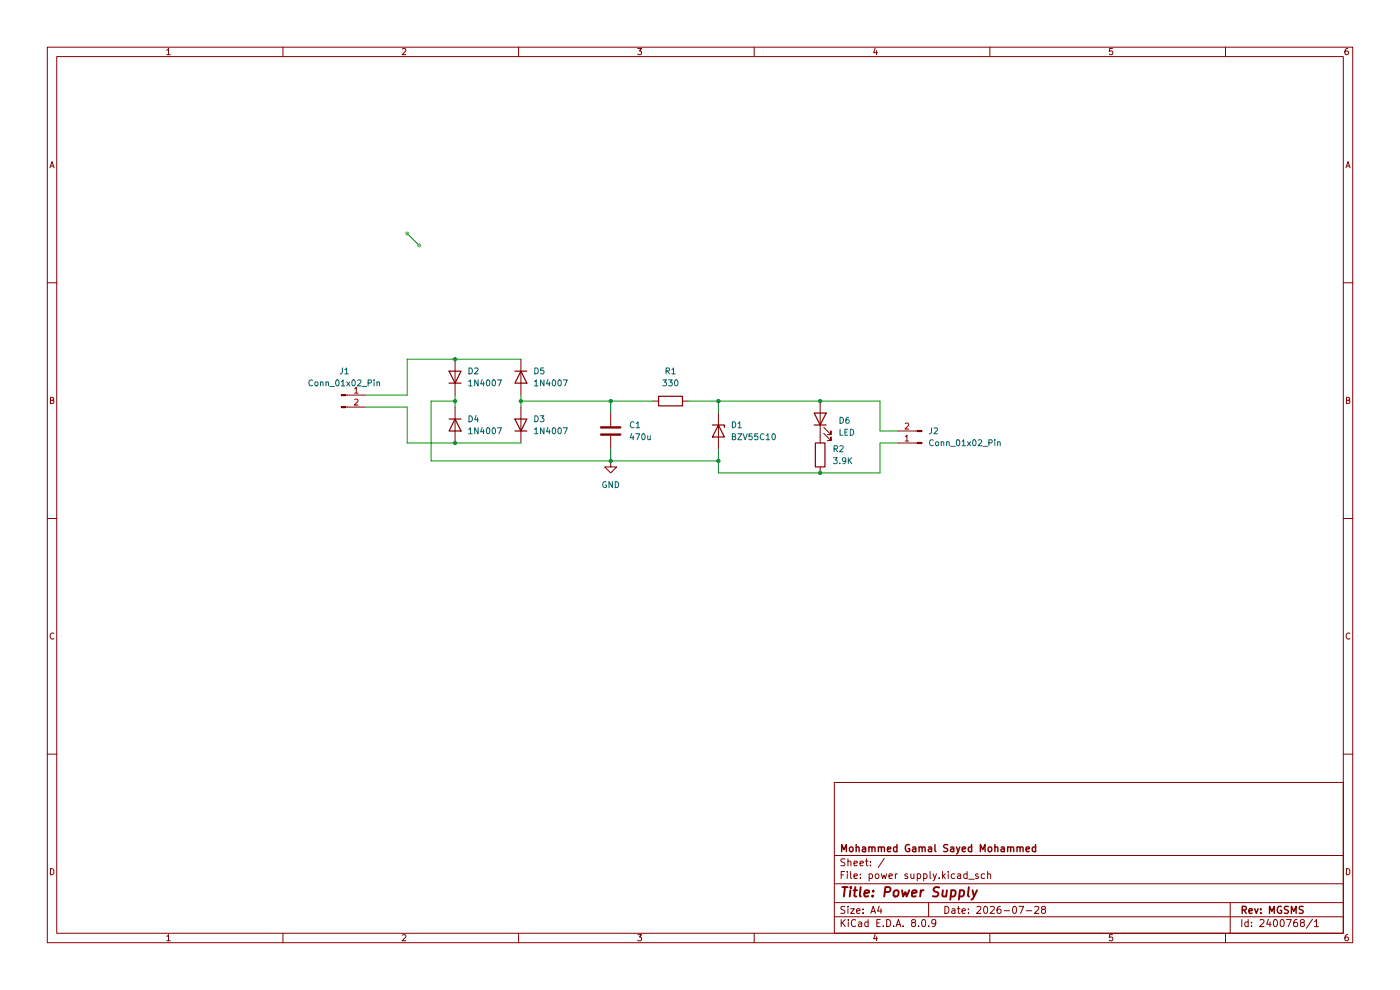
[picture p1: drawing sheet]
(kicad_sch
 (version 20231120)
 (generator "eeschema")
 (generator_version "8.0")
 (paper "A4")
 (title_block
  (title "Power Supply")
  (date "2026-07-28")
  (rev "MGSMS")
  (company "Mohammed Gamal Sayed Mohammed"))
 (lib_symbols
  (symbol "Connector:Conn_01x02_Pin"
   (pin_names
    (offset 1.016) hide) (exclude_from_sim no) (in_bom yes) (on_board yes)
   (property "Reference" "J" (at 0 2.54 0) (effects (font (size 1.27 1.27))))
   (property "Value" "Conn_01x02_Pin" (at 0 -5.08 0) (effects (font (size 1.27 1.27))))
   (property "Footprint" "" (at 0 0 0) (effects (font (size 1.27 1.27)) (hide yes)))
   (property "Datasheet" "~" (at 0 0 0) (effects (font (size 1.27 1.27)) (hide yes)))
   (property "Description" "Generic connector, single row, 01x02, script generated" (at 0 0 0) (effects (font (size 1.27 1.27)) (hide yes)))
   (property "ki_locked" "" (at 0 0 0) (effects (font (size 1.27 1.27))))
   (symbol "Conn_01x02_Pin_1_1"
    (polyline (pts (xy 1.27 -2.54) (xy 0.8636 -2.54)) (stroke (width 0.1524) (type default)) (fill (type none)))
    (polyline (pts (xy 1.27 0) (xy 0.8636 0)) (stroke (width 0.1524) (type default)) (fill (type none)))
    (rectangle (start 0.8636 -2.413) (end 0 -2.667) (stroke (width 0.1524) (type default)) (fill (type outline)))
    (rectangle (start 0.8636 0.127) (end 0 -0.127) (stroke (width 0.1524) (type default)) (fill (type outline)))
    (pin passive line (at 5.08 0 180) (length 3.81) (name "Pin_1" (effects (font (size 1.27 1.27)))) (number "1" (effects (font (size 1.27 1.27)))))
    (pin passive line (at 5.08 -2.54 180) (length 3.81) (name "Pin_2" (effects (font (size 1.27 1.27)))) (number "2" (effects (font (size 1.27 1.27)))))))
  (symbol "Device:C"
   (pin_numbers hide)
   (pin_names
    (offset 0.254)) (exclude_from_sim no) (in_bom yes) (on_board yes)
   (property "Reference" "C" (at 0.635 2.54 0) (effects (font (size 1.27 1.27)) (justify left)))
   (property "Value" "C" (at 0.635 -2.54 0) (effects (font (size 1.27 1.27)) (justify left)))
   (property "Footprint" "" (at 0.9652 -3.81 0) (effects (font (size 1.27 1.27)) (hide yes)))
   (property "Datasheet" "~" (at 0 0 0) (effects (font (size 1.27 1.27)) (hide yes)))
   (property "Description" "Unpolarized capacitor" (at 0 0 0) (effects (font (size 1.27 1.27)) (hide yes)))
   (symbol "C_0_1"
    (polyline (pts (xy -2.032 -0.762) (xy 2.032 -0.762)) (stroke (width 0.508) (type default)) (fill (type none)))
    (polyline (pts (xy -2.032 0.762) (xy 2.032 0.762)) (stroke (width 0.508) (type default)) (fill (type none))))
   (symbol "C_1_1"
    (pin passive line (at 0 3.81 270) (length 2.794) (name "~" (effects (font (size 1.27 1.27)))) (number "1" (effects (font (size 1.27 1.27)))))
    (pin passive line (at 0 -3.81 90) (length 2.794) (name "~" (effects (font (size 1.27 1.27)))) (number "2" (effects (font (size 1.27 1.27)))))))
  (symbol "Device:LED"
   (pin_numbers hide)
   (pin_names
    (offset 1.016) hide) (exclude_from_sim no) (in_bom yes) (on_board yes)
   (property "Reference" "D" (at 0 2.54 0) (effects (font (size 1.27 1.27))))
   (property "Value" "LED" (at 0 -2.54 0) (effects (font (size 1.27 1.27))))
   (property "Footprint" "" (at 0 0 0) (effects (font (size 1.27 1.27)) (hide yes)))
   (property "Datasheet" "~" (at 0 0 0) (effects (font (size 1.27 1.27)) (hide yes)))
   (property "Description" "Light emitting diode" (at 0 0 0) (effects (font (size 1.27 1.27)) (hide yes)))
   (symbol "LED_0_1"
    (polyline (pts (xy -1.27 -1.27) (xy -1.27 1.27)) (stroke (width 0.254) (type default)) (fill (type none)))
    (polyline (pts (xy -1.27 0) (xy 1.27 0)) (stroke (width 0) (type default)) (fill (type none)))
    (polyline (pts (xy 1.27 -1.27) (xy 1.27 1.27) (xy -1.27 0) (xy 1.27 -1.27)) (stroke (width 0.254) (type default)) (fill (type none)))
    (polyline (pts (xy -3.048 -0.762) (xy -4.572 -2.286) (xy -3.81 -2.286) (xy -4.572 -2.286) (xy -4.572 -1.524)) (stroke (width 0) (type default)) (fill (type none)))
    (polyline (pts (xy -1.778 -0.762) (xy -3.302 -2.286) (xy -2.54 -2.286) (xy -3.302 -2.286) (xy -3.302 -1.524)) (stroke (width 0) (type default)) (fill (type none))))
   (symbol "LED_1_1"
    (pin passive line (at -3.81 0 0) (length 2.54) (name "K" (effects (font (size 1.27 1.27)))) (number "1" (effects (font (size 1.27 1.27)))))
    (pin passive line (at 3.81 0 180) (length 2.54) (name "A" (effects (font (size 1.27 1.27)))) (number "2" (effects (font (size 1.27 1.27)))))))
  (symbol "Device:R"
   (pin_numbers hide)
   (pin_names
    (offset 0)) (exclude_from_sim no) (in_bom yes) (on_board yes)
   (property "Reference" "R" (at 2.032 0 90) (effects (font (size 1.27 1.27))))
   (property "Value" "R" (at 0 0 90) (effects (font (size 1.27 1.27))))
   (property "Footprint" "" (at -1.778 0 90) (effects (font (size 1.27 1.27)) (hide yes)))
   (property "Datasheet" "~" (at 0 0 0) (effects (font (size 1.27 1.27)) (hide yes)))
   (property "Description" "Resistor" (at 0 0 0) (effects (font (size 1.27 1.27)) (hide yes)))
   (symbol "R_0_1"
    (rectangle (start -1.016 -2.54) (end 1.016 2.54) (stroke (width 0.254) (type default)) (fill (type none))))
   (symbol "R_1_1"
    (pin passive line (at 0 3.81 270) (length 1.27) (name "~" (effects (font (size 1.27 1.27)))) (number "1" (effects (font (size 1.27 1.27)))))
    (pin passive line (at 0 -3.81 90) (length 1.27) (name "~" (effects (font (size 1.27 1.27)))) (number "2" (effects (font (size 1.27 1.27)))))))
  (symbol "Diode:1N4007"
   (pin_numbers hide)
   (pin_names hide) (exclude_from_sim no) (in_bom yes) (on_board yes)
   (property "Reference" "D" (at 0 2.54 0) (effects (font (size 1.27 1.27))))
   (property "Value" "1N4007" (at 0 -2.54 0) (effects (font (size 1.27 1.27))))
   (property "Footprint" "Diode_THT:D_DO-41_SOD81_P10.16mm_Horizontal" (at 0 -4.445 0) (effects (font (size 1.27 1.27)) (hide yes)))
   (property "Datasheet" "http://www.vishay.com/docs/88503/1n4001.pdf" (at 0 0 0) (effects (font (size 1.27 1.27)) (hide yes)))
   (property "Description" "1000V 1A General Purpose Rectifier Diode, DO-41" (at 0 0 0) (effects (font (size 1.27 1.27)) (hide yes)))
   (property "Sim.Device" "D" (at 0 0 0) (effects (font (size 1.27 1.27)) (hide yes)))
   (property "Sim.Pins" "1=K 2=A" (at 0 0 0) (effects (font (size 1.27 1.27)) (hide yes)))
   (symbol "1N4007_0_1"
    (polyline (pts (xy -1.27 1.27) (xy -1.27 -1.27)) (stroke (width 0.254) (type default)) (fill (type none)))
    (polyline (pts (xy 1.27 0) (xy -1.27 0)) (stroke (width 0) (type default)) (fill (type none)))
    (polyline (pts (xy 1.27 1.27) (xy 1.27 -1.27) (xy -1.27 0) (xy 1.27 1.27)) (stroke (width 0.254) (type default)) (fill (type none))))
   (symbol "1N4007_1_1"
    (pin passive line (at -3.81 0 0) (length 2.54) (name "K" (effects (font (size 1.27 1.27)))) (number "1" (effects (font (size 1.27 1.27)))))
    (pin passive line (at 3.81 0 180) (length 2.54) (name "A" (effects (font (size 1.27 1.27)))) (number "2" (effects (font (size 1.27 1.27)))))))
  (symbol "Diode:BZV55C10"
   (pin_numbers hide)
   (pin_names hide) (exclude_from_sim no) (in_bom yes) (on_board yes)
   (property "Reference" "D" (at 0 2.54 0) (effects (font (size 1.27 1.27))))
   (property "Value" "BZV55C10" (at 0 -2.54 0) (effects (font (size 1.27 1.27))))
   (property "Footprint" "Diode_SMD:D_MiniMELF" (at 0 -4.445 0) (effects (font (size 1.27 1.27)) (hide yes)))
   (property "Datasheet" "https://assets.nexperia.com/documents/data-sheet/BZV55_SER.pdf" (at 0 0 0) (effects (font (size 1.27 1.27)) (hide yes)))
   (property "Description" "10V, 500mW, 5%, Zener diode, MiniMELF" (at 0 0 0) (effects (font (size 1.27 1.27)) (hide yes)))
   (symbol "BZV55C10_0_1"
    (polyline (pts (xy 1.27 0) (xy -1.27 0)) (stroke (width 0) (type default)) (fill (type none)))
    (polyline (pts (xy -1.27 -1.27) (xy -1.27 1.27) (xy -0.762 1.27)) (stroke (width 0.254) (type default)) (fill (type none)))
    (polyline (pts (xy 1.27 -1.27) (xy 1.27 1.27) (xy -1.27 0) (xy 1.27 -1.27)) (stroke (width 0.254) (type default)) (fill (type none))))
   (symbol "BZV55C10_1_1"
    (pin passive line (at -3.81 0 0) (length 2.54) (name "K" (effects (font (size 1.27 1.27)))) (number "1" (effects (font (size 1.27 1.27)))))
    (pin passive line (at 3.81 0 180) (length 2.54) (name "A" (effects (font (size 1.27 1.27)))) (number "2" (effects (font (size 1.27 1.27)))))))
  (symbol "power:GND"
   (power)
   (pin_numbers hide)
   (pin_names
    (offset 0) hide) (exclude_from_sim no) (in_bom yes) (on_board yes)
   (property "Reference" "#PWR" (at 0 -6.35 0) (effects (font (size 1.27 1.27)) (hide yes)))
   (property "Value" "GND" (at 0 -3.81 0) (effects (font (size 1.27 1.27))))
   (property "Footprint" "" (at 0 0 0) (effects (font (size 1.27 1.27)) (hide yes)))
   (property "Datasheet" "" (at 0 0 0) (effects (font (size 1.27 1.27)) (hide yes)))
   (property "Description" "Power symbol creates a global label with name \"GND\" , ground" (at 0 0 0) (effects (font (size 1.27 1.27)) (hide yes)))
   (symbol "GND_0_1"
    (polyline (pts (xy 0 0) (xy 0 -1.27) (xy 1.27 -1.27) (xy 0 -2.54) (xy -1.27 -1.27) (xy 0 -1.27)) (stroke (width 0) (type default)) (fill (type none))))
   (symbol "GND_1_1"
    (pin power_in line (at 0 0 270) (length 0) (name "~" (effects (font (size 1.27 1.27)))) (number "1" (effects (font (size 1.27 1.27))))))))
 (bus_alias ""
  (members))
 (junction
  (at 152.4 85.09)
  (diameter 0)
  (color 0 0 0 0))
 (junction
  (at 110.49 85.09)
  (diameter 0)
  (color 0 0 0 0))
 (junction
  (at 152.4 97.79)
  (diameter 0)
  (color 0 0 0 0))
 (junction
  (at 129.54 85.09)
  (diameter 0)
  (color 0 0 0 0))
 (junction
  (at 96.52 85.09)
  (diameter 0)
  (color 0 0 0 0))
 (junction
  (at 129.54 97.79)
  (diameter 0)
  (color 0 0 0 0))
 (junction
  (at 96.52 93.98)
  (diameter 0)
  (color 0 0 0 0))
 (junction
  (at 173.99 85.09)
  (diameter 0)
  (color 0 0 0 0))
 (junction
  (at 173.99 100.33)
  (diameter 0)
  (color 0 0 0 0))
 (junction
  (at 96.52 76.2)
  (diameter 0)
  (color 0 0 0 0))
 (bus_entry
  (at 86.36 49.53)
  (size 2.54 2.54)
  (stroke (width 0) (type default)))
 (wire
  (pts (xy 86.36 76.2) (xy 96.52 76.2))
  (stroke (width 0) (type default)))
 (wire
  (pts (xy 96.52 83.82) (xy 96.52 85.09))
  (stroke (width 0) (type default)))
 (wire
  (pts (xy 173.99 100.33) (xy 152.4 100.33))
  (stroke (width 0) (type default)))
 (wire
  (pts (xy 173.99 85.09) (xy 152.4 85.09))
  (stroke (width 0) (type default)))
 (wire
  (pts (xy 129.54 85.09) (xy 138.43 85.09))
  (stroke (width 0) (type default)))
 (wire
  (pts (xy 77.47 86.36) (xy 86.36 86.36))
  (stroke (width 0) (type default)))
 (wire
  (pts (xy 129.54 85.09) (xy 110.49 85.09))
  (stroke (width 0) (type default)))
 (wire
  (pts (xy 190.5 91.44) (xy 186.69 91.44))
  (stroke (width 0) (type default)))
 (wire
  (pts (xy 96.52 85.09) (xy 91.44 85.09))
  (stroke (width 0) (type default)))
 (wire
  (pts (xy 186.69 85.09) (xy 173.99 85.09))
  (stroke (width 0) (type default)))
 (wire
  (pts (xy 96.52 93.98) (xy 110.49 93.98))
  (stroke (width 0) (type default)))
 (wire
  (pts (xy 152.4 97.79) (xy 129.54 97.79))
  (stroke (width 0) (type default)))
 (wire
  (pts (xy 91.44 97.79) (xy 129.54 97.79))
  (stroke (width 0) (type default)))
 (wire
  (pts (xy 86.36 83.82) (xy 86.36 76.2))
  (stroke (width 0) (type default)))
 (wire
  (pts (xy 110.49 83.82) (xy 110.49 85.09))
  (stroke (width 0) (type default)))
 (wire
  (pts (xy 129.54 95.25) (xy 129.54 97.79))
  (stroke (width 0) (type default)))
 (wire
  (pts (xy 186.69 93.98) (xy 186.69 100.33))
  (stroke (width 0) (type default)))
 (wire
  (pts (xy 152.4 95.25) (xy 152.4 97.79))
  (stroke (width 0) (type default)))
 (wire
  (pts (xy 86.36 93.98) (xy 96.52 93.98))
  (stroke (width 0) (type default)))
 (wire
  (pts (xy 77.47 83.82) (xy 86.36 83.82))
  (stroke (width 0) (type default)))
 (wire
  (pts (xy 110.49 76.2) (xy 96.52 76.2))
  (stroke (width 0) (type default)))
 (wire
  (pts (xy 152.4 100.33) (xy 152.4 97.79))
  (stroke (width 0) (type default)))
 (wire
  (pts (xy 152.4 85.09) (xy 152.4 87.63))
  (stroke (width 0) (type default)))
 (wire
  (pts (xy 91.44 85.09) (xy 91.44 97.79))
  (stroke (width 0) (type default)))
 (wire
  (pts (xy 129.54 85.09) (xy 129.54 87.63))
  (stroke (width 0) (type default)))
 (wire
  (pts (xy 96.52 85.09) (xy 96.52 86.36))
  (stroke (width 0) (type default)))
 (wire
  (pts (xy 190.5 93.98) (xy 186.69 93.98))
  (stroke (width 0) (type default)))
 (wire
  (pts (xy 110.49 85.09) (xy 110.49 86.36))
  (stroke (width 0) (type default)))
 (wire
  (pts (xy 186.69 100.33) (xy 173.99 100.33))
  (stroke (width 0) (type default)))
 (wire
  (pts (xy 152.4 85.09) (xy 146.05 85.09))
  (stroke (width 0) (type default)))
 (wire
  (pts (xy 186.69 91.44) (xy 186.69 85.09))
  (stroke (width 0) (type default)))
 (wire
  (pts (xy 86.36 86.36) (xy 86.36 93.98))
  (stroke (width 0) (type default)))
 (symbol
  (lib_id "Diode:1N4007")
  (at 96.52 80.01 90)
  (unit 1)
  (exclude_from_sim no)
  (in_bom yes)
  (on_board yes)
  (dnp no)
  (fields_autoplaced yes)
  (property "Reference" "D2" (at 99.06 78.7399 90) (effects (font (size 1.27 1.27)) (justify right)))
  (property "Value" "1N4007" (at 99.06 81.2799 90) (effects (font (size 1.27 1.27)) (justify right)))
  (property "Footprint" "Diode_THT:D_DO-41_SOD81_P10.16mm_Horizontal" (at 100.965 80.01 0) (effects (font (size 1.27 1.27)) (hide yes)))
  (property "Datasheet" "http://www.vishay.com/docs/88503/1n4001.pdf" (at 96.52 80.01 0) (effects (font (size 1.27 1.27)) (hide yes)))
  (property "Description" "1000V 1A General Purpose Rectifier Diode, DO-41" (at 96.52 80.01 0) (effects (font (size 1.27 1.27)) (hide yes)))
  (property "Sim.Device" "D" (at 96.52 80.01 0) (effects (font (size 1.27 1.27)) (hide yes)))
  (property "Sim.Pins" "1=K 2=A" (at 96.52 80.01 0) (effects (font (size 1.27 1.27)) (hide yes)))
  (pin "1")
  (pin "2"))
 (symbol
  (lib_id "Device:C")
  (at 129.54 91.44 180)
  (unit 1)
  (exclude_from_sim no)
  (in_bom yes)
  (on_board yes)
  (dnp no)
  (fields_autoplaced yes)
  (property "Reference" "C1" (at 133.35 90.1699 0) (effects (font (size 1.27 1.27)) (justify right)))
  (property "Value" "470u" (at 133.35 92.7099 0) (effects (font (size 1.27 1.27)) (justify right)))
  (property "Footprint" "Capacitor_THT:CP_Radial_D8.0mm_P3.50mm" (at 128.5748 87.63 0) (effects (font (size 1.27 1.27)) (hide yes)))
  (property "Datasheet" "~" (at 129.54 91.44 0) (effects (font (size 1.27 1.27)) (hide yes)))
  (property "Description" "Unpolarized capacitor" (at 129.54 91.44 0) (effects (font (size 1.27 1.27)) (hide yes)))
  (pin "1")
  (pin "2"))
 (symbol
  (lib_id "Connector:Conn_01x02_Pin")
  (at 72.39 83.82 0)
  (unit 1)
  (exclude_from_sim no)
  (in_bom yes)
  (on_board yes)
  (dnp no)
  (fields_autoplaced yes)
  (property "Reference" "J1" (at 73.025 78.74 0) (effects (font (size 1.27 1.27))))
  (property "Value" "Conn_01x02_Pin" (at 73.025 81.28 0) (effects (font (size 1.27 1.27))))
  (property "Footprint" "Connector_PinHeader_2.54mm:PinHeader_1x02_P2.54mm_Vertical" (at 72.39 83.82 0) (effects (font (size 1.27 1.27)) (hide yes)))
  (property "Datasheet" "~" (at 72.39 83.82 0) (effects (font (size 1.27 1.27)) (hide yes)))
  (property "Description" "Generic connector, single row, 01x02, script generated" (at 72.39 83.82 0) (effects (font (size 1.27 1.27)) (hide yes)))
  (pin "1")
  (pin "2"))
 (symbol
  (lib_id "Diode:1N4007")
  (at 110.49 90.17 90)
  (unit 1)
  (exclude_from_sim no)
  (in_bom yes)
  (on_board yes)
  (dnp no)
  (fields_autoplaced yes)
  (property "Reference" "D3" (at 113.03 88.8999 90) (effects (font (size 1.27 1.27)) (justify right)))
  (property "Value" "1N4007" (at 113.03 91.4399 90) (effects (font (size 1.27 1.27)) (justify right)))
  (property "Footprint" "Diode_THT:D_DO-41_SOD81_P10.16mm_Horizontal" (at 114.935 90.17 0) (effects (font (size 1.27 1.27)) (hide yes)))
  (property "Datasheet" "http://www.vishay.com/docs/88503/1n4001.pdf" (at 110.49 90.17 0) (effects (font (size 1.27 1.27)) (hide yes)))
  (property "Description" "1000V 1A General Purpose Rectifier Diode, DO-41" (at 110.49 90.17 0) (effects (font (size 1.27 1.27)) (hide yes)))
  (property "Sim.Device" "D" (at 110.49 90.17 0) (effects (font (size 1.27 1.27)) (hide yes)))
  (property "Sim.Pins" "1=K 2=A" (at 110.49 90.17 0) (effects (font (size 1.27 1.27)) (hide yes)))
  (pin "1")
  (pin "2"))
 (symbol
  (lib_id "Device:R")
  (at 142.24 85.09 90)
  (unit 1)
  (exclude_from_sim no)
  (in_bom yes)
  (on_board yes)
  (dnp no)
  (fields_autoplaced yes)
  (property "Reference" "R1" (at 142.24 78.74 90) (effects (font (size 1.27 1.27))))
  (property "Value" "330" (at 142.24 81.28 90) (effects (font (size 1.27 1.27))))
  (property "Footprint" "Resistor_THT:R_Axial_DIN0204_L3.6mm_D1.6mm_P7.62mm_Horizontal" (at 142.24 86.868 90) (effects (font (size 1.27 1.27)) (hide yes)))
  (property "Datasheet" "~" (at 142.24 85.09 0) (effects (font (size 1.27 1.27)) (hide yes)))
  (property "Description" "Resistor" (at 142.24 85.09 0) (effects (font (size 1.27 1.27)) (hide yes)))
  (pin "2")
  (pin "1"))
 (symbol
  (lib_id "Diode:1N4007")
  (at 110.49 80.01 270)
  (unit 1)
  (exclude_from_sim no)
  (in_bom yes)
  (on_board yes)
  (dnp no)
  (fields_autoplaced yes)
  (property "Reference" "D5" (at 113.03 78.7399 90) (effects (font (size 1.27 1.27)) (justify left)))
  (property "Value" "1N4007" (at 113.03 81.2799 90) (effects (font (size 1.27 1.27)) (justify left)))
  (property "Footprint" "Diode_THT:D_DO-41_SOD81_P10.16mm_Horizontal" (at 106.045 80.01 0) (effects (font (size 1.27 1.27)) (hide yes)))
  (property "Datasheet" "http://www.vishay.com/docs/88503/1n4001.pdf" (at 110.49 80.01 0) (effects (font (size 1.27 1.27)) (hide yes)))
  (property "Description" "1000V 1A General Purpose Rectifier Diode, DO-41" (at 110.49 80.01 0) (effects (font (size 1.27 1.27)) (hide yes)))
  (property "Sim.Device" "D" (at 110.49 80.01 0) (effects (font (size 1.27 1.27)) (hide yes)))
  (property "Sim.Pins" "1=K 2=A" (at 110.49 80.01 0) (effects (font (size 1.27 1.27)) (hide yes)))
  (pin "1")
  (pin "2"))
 (symbol
  (lib_id "Diode:BZV55C10")
  (at 152.4 91.44 270)
  (unit 1)
  (exclude_from_sim no)
  (in_bom yes)
  (on_board yes)
  (dnp no)
  (fields_autoplaced yes)
  (property "Reference" "D1" (at 154.94 90.1699 90) (effects (font (size 1.27 1.27)) (justify left)))
  (property "Value" "BZV55C10" (at 154.94 92.7099 90) (effects (font (size 1.27 1.27)) (justify left)))
  (property "Footprint" "Diode_SMD:D_MiniMELF" (at 147.955 91.44 0) (effects (font (size 1.27 1.27)) (hide yes)))
  (property "Datasheet" "https://assets.nexperia.com/documents/data-sheet/BZV55_SER.pdf" (at 152.4 91.44 0) (effects (font (size 1.27 1.27)) (hide yes)))
  (property "Description" "10V, 500mW, 5%, Zener diode, MiniMELF" (at 152.4 91.44 0) (effects (font (size 1.27 1.27)) (hide yes)))
  (pin "2")
  (pin "1"))
 (symbol
  (lib_id "Diode:1N4007")
  (at 96.52 90.17 270)
  (unit 1)
  (exclude_from_sim no)
  (in_bom yes)
  (on_board yes)
  (dnp no)
  (fields_autoplaced yes)
  (property "Reference" "D4" (at 99.06 88.8999 90) (effects (font (size 1.27 1.27)) (justify left)))
  (property "Value" "1N4007" (at 99.06 91.4399 90) (effects (font (size 1.27 1.27)) (justify left)))
  (property "Footprint" "Diode_THT:D_DO-41_SOD81_P10.16mm_Horizontal" (at 92.075 90.17 0) (effects (font (size 1.27 1.27)) (hide yes)))
  (property "Datasheet" "http://www.vishay.com/docs/88503/1n4001.pdf" (at 96.52 90.17 0) (effects (font (size 1.27 1.27)) (hide yes)))
  (property "Description" "1000V 1A General Purpose Rectifier Diode, DO-41" (at 96.52 90.17 0) (effects (font (size 1.27 1.27)) (hide yes)))
  (property "Sim.Device" "D" (at 96.52 90.17 0) (effects (font (size 1.27 1.27)) (hide yes)))
  (property "Sim.Pins" "1=K 2=A" (at 96.52 90.17 0) (effects (font (size 1.27 1.27)) (hide yes)))
  (pin "1")
  (pin "2"))
 (symbol
  (lib_id "Device:R")
  (at 173.99 96.52 0)
  (unit 1)
  (exclude_from_sim no)
  (in_bom yes)
  (on_board yes)
  (dnp no)
  (fields_autoplaced yes)
  (property "Reference" "R2" (at 176.53 95.2499 0) (effects (font (size 1.27 1.27)) (justify left)))
  (property "Value" "3.9K" (at 176.53 97.7899 0) (effects (font (size 1.27 1.27)) (justify left)))
  (property "Footprint" "Resistor_THT:R_Axial_DIN0204_L3.6mm_D1.6mm_P7.62mm_Horizontal" (at 172.212 96.52 90) (effects (font (size 1.27 1.27)) (hide yes)))
  (property "Datasheet" "~" (at 173.99 96.52 0) (effects (font (size 1.27 1.27)) (hide yes)))
  (property "Description" "Resistor" (at 173.99 96.52 0) (effects (font (size 1.27 1.27)) (hide yes)))
  (pin "2")
  (pin "1"))
 (symbol
  (lib_id "Device:LED")
  (at 173.99 88.9 90)
  (unit 1)
  (exclude_from_sim no)
  (in_bom yes)
  (on_board yes)
  (dnp no)
  (fields_autoplaced yes)
  (property "Reference" "D6" (at 177.8 89.2174 90) (effects (font (size 1.27 1.27)) (justify right)))
  (property "Value" "LED" (at 177.8 91.7574 90) (effects (font (size 1.27 1.27)) (justify right)))
  (property "Footprint" "LED_THT:LED_D3.0mm_Horizontal_O3.81mm_Z10.0mm" (at 173.99 88.9 0) (effects (font (size 1.27 1.27)) (hide yes)))
  (property "Datasheet" "~" (at 173.99 88.9 0) (effects (font (size 1.27 1.27)) (hide yes)))
  (property "Description" "Light emitting diode" (at 173.99 88.9 0) (effects (font (size 1.27 1.27)) (hide yes)))
  (pin "1")
  (pin "2"))
 (symbol
  (lib_id "Connector:Conn_01x02_Pin")
  (at 195.58 93.98 180)
  (unit 1)
  (exclude_from_sim no)
  (in_bom yes)
  (on_board yes)
  (dnp no)
  (fields_autoplaced yes)
  (property "Reference" "J2" (at 196.85 91.4399 0) (effects (font (size 1.27 1.27)) (justify right)))
  (property "Value" "Conn_01x02_Pin" (at 196.85 93.9799 0) (effects (font (size 1.27 1.27)) (justify right)))
  (property "Footprint" "Connector_PinHeader_2.54mm:PinHeader_1x02_P2.54mm_Vertical" (at 195.58 93.98 0) (effects (font (size 1.27 1.27)) (hide yes)))
  (property "Datasheet" "~" (at 195.58 93.98 0) (effects (font (size 1.27 1.27)) (hide yes)))
  (property "Description" "Generic connector, single row, 01x02, script generated" (at 195.58 93.98 0) (effects (font (size 1.27 1.27)) (hide yes)))
  (pin "1")
  (pin "2"))
 (symbol
  (lib_id "power:GND")
  (at 129.54 97.79 0)
  (unit 1)
  (exclude_from_sim no)
  (in_bom yes)
  (on_board yes)
  (dnp no)
  (fields_autoplaced yes)
  (property "Reference" "#PWR3" (at 129.54 104.14 0) (effects (font (size 1.27 1.27)) (hide yes)))
  (property "Value" "GND" (at 129.54 102.87 0) (effects (font (size 1.27 1.27))))
  (property "Footprint" "" (at 129.54 97.79 0) (effects (font (size 1.27 1.27)) (hide yes)))
  (property "Datasheet" "" (at 129.54 97.79 0) (effects (font (size 1.27 1.27)) (hide yes)))
  (property "Description" "Power symbol creates a global label with name \"GND\" , ground" (at 129.54 97.79 0) (effects (font (size 1.27 1.27)) (hide yes)))
  (pin "1"))
 (sheet_instances
  (path ""
   (page "2400768"))))
